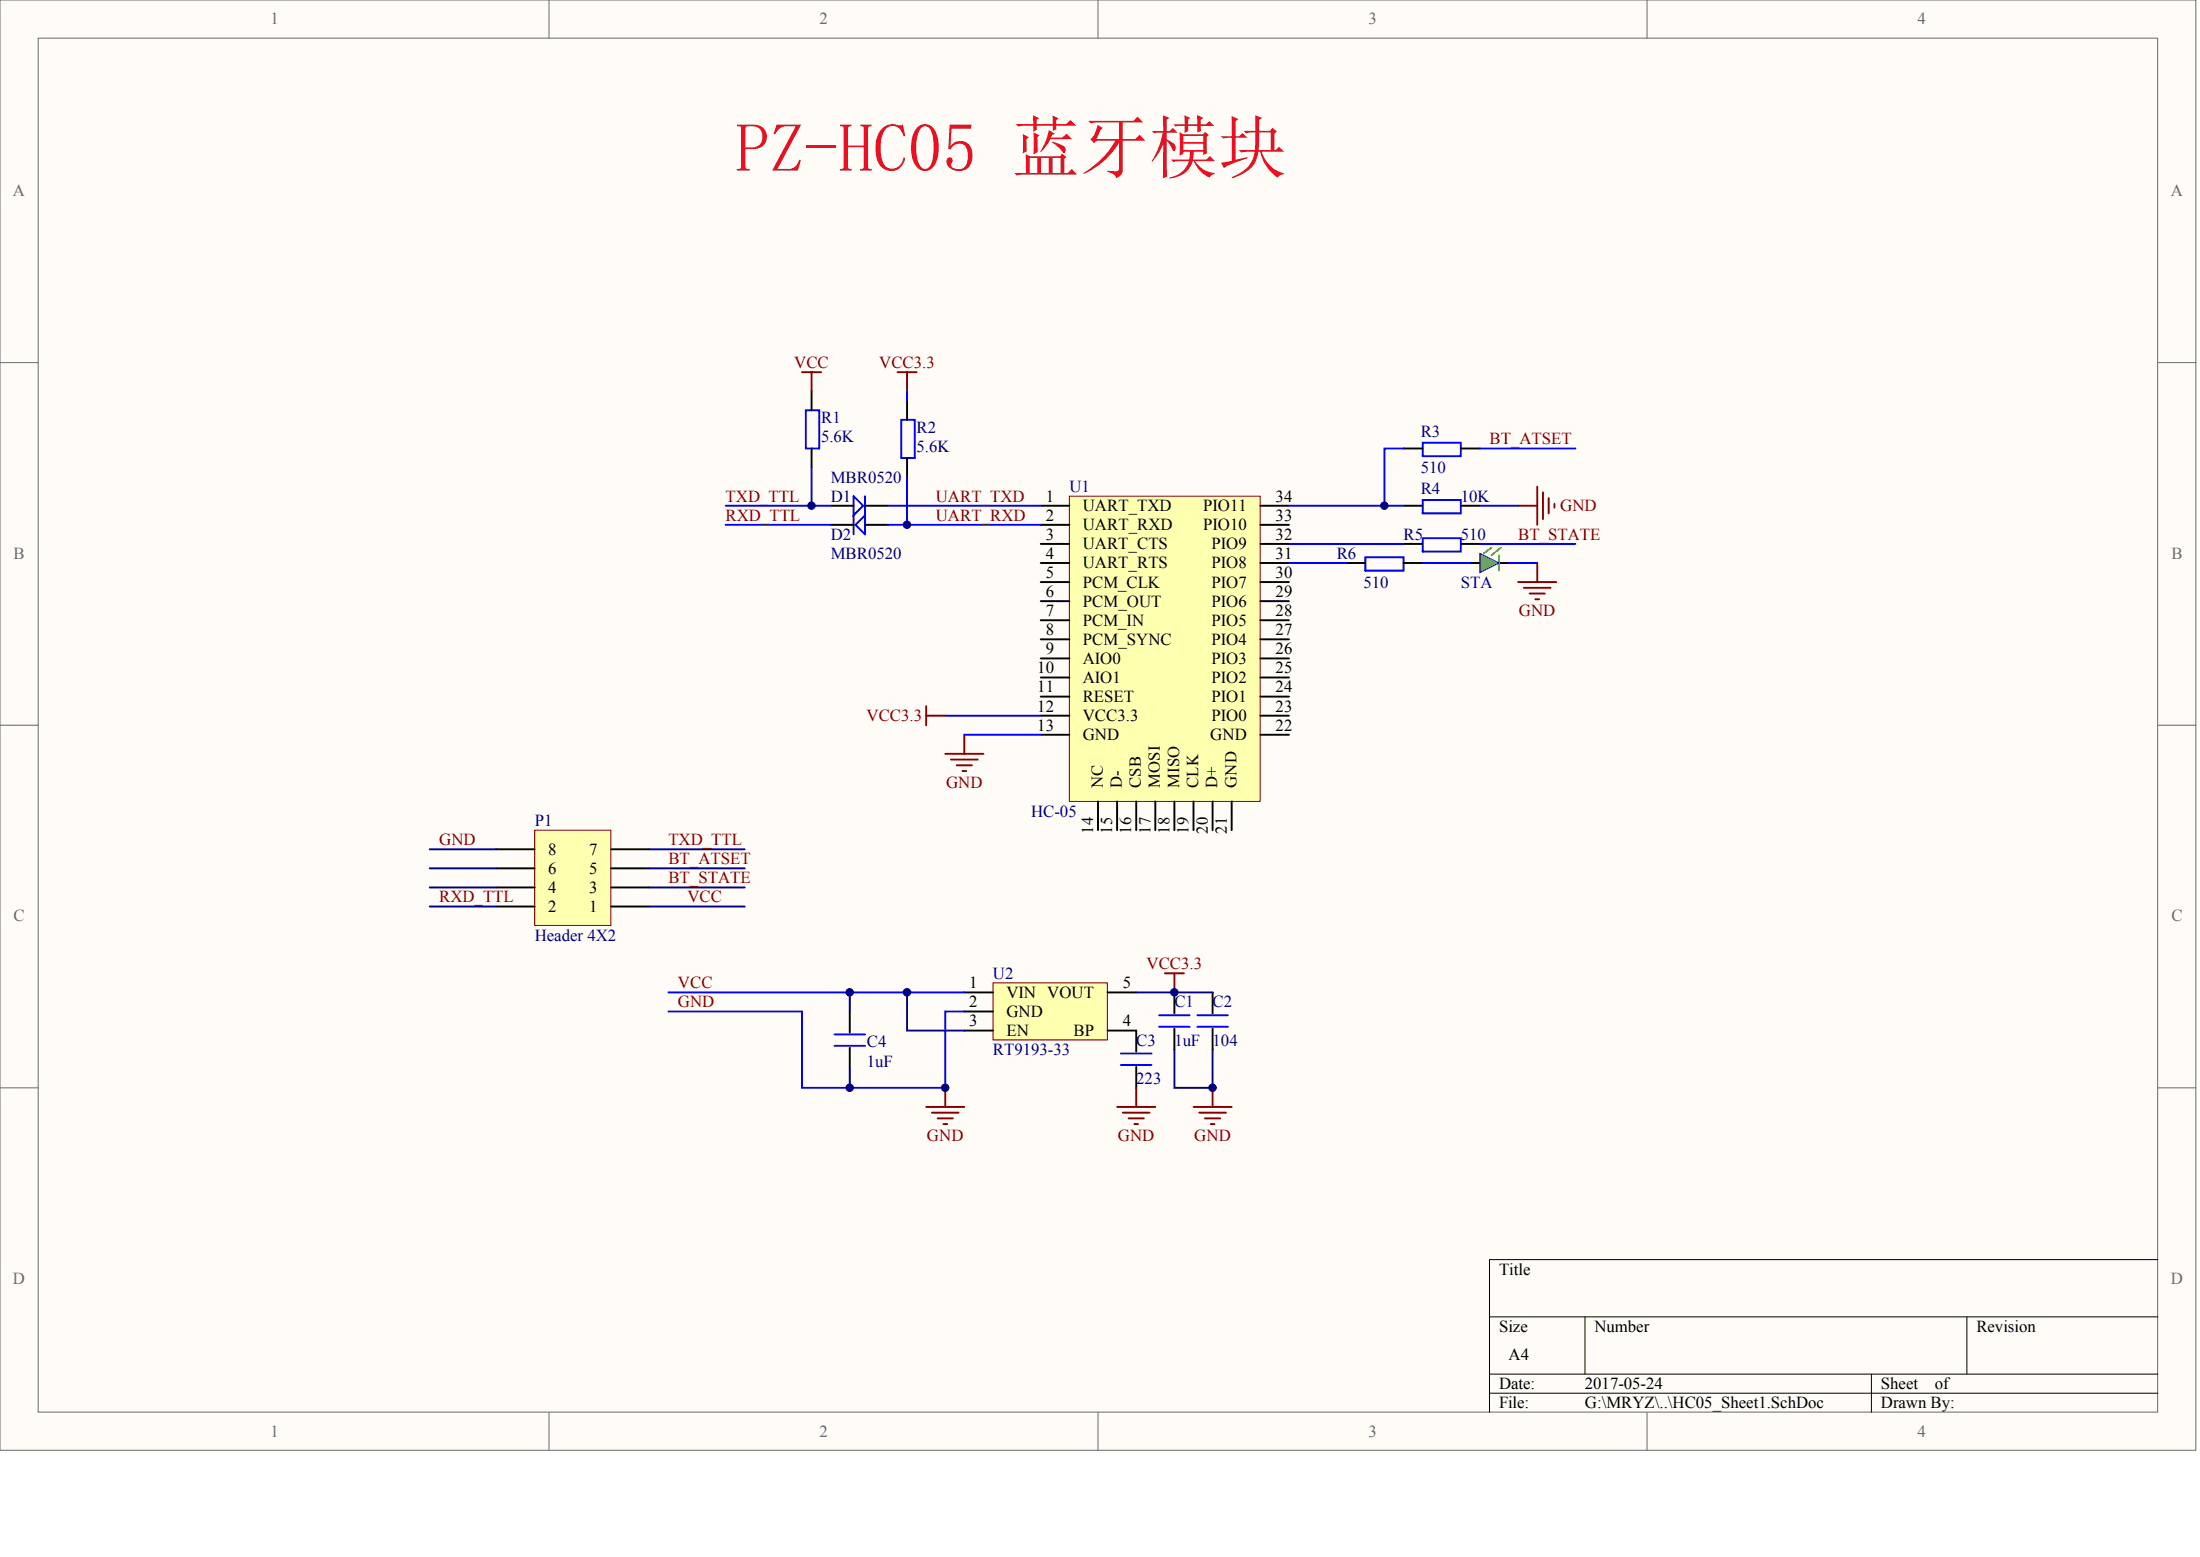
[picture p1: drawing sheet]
<svg xmlns="http://www.w3.org/2000/svg" width="840mm" height="594mm" viewBox="0 0 840 594" stroke-linecap="round" stroke-linejoin="round" font-family="sans-serif">
<g fill="#fffcf8" stroke="#696969" stroke-width=".38">
<path d="M0 0h838v553.4h-838z"/>
<path d="M14.6 14.6h808.8v524.2h-808.8z"/>
</g>
<path d="M209.5 0v14.6M419 0v14.6M628.6 0v14.6M0 138.4h14.6M823.5 138.4h14.6M0 276.7h14.6M823.5 276.7h14.6M0 415.1h14.6M823.5 415.1h14.6M209.5 538.9v14.5M419 538.9v14.5M628.6 538.9v14.5" fill="none" stroke="#696969" stroke-width=".38"/>
<path d="M823.5 480.6h-255.1v58.3M568.4 502.5h255.1M604.9 502.5v21.8M750.6 502.5v21.8M568.4 524.3h255.1M568.4 531.6h255.1M714.2 524.3v14.6" fill="none" stroke="#000" stroke-width=".38"/>
<path d="M408.1 189.3h72.8v116.5h-72.8z" fill="#ffffb0" stroke="#800000" stroke-width=".38"/>
<g fill="none" stroke="#000" stroke-width=".73">
<path d="M309.7 149.3v7.3M346.2 152.9v7.3M309.7 171.1v7.3M346.2 174.8v7.2M535.7 171.1h7.2M557.5 171.1h7.3M317 193h8.8M330.1 193h8.8M397.2 193h10.9M481 193h10.9M535.7 193h7.2M557.5 193h7.3"/>
<path d="M317 200.3h8.8M330.1 200.3h8.8M397.2 200.3h10.9M397.2 207.5h10.9M397.2 214.8h10.9M481 200.3h10.9M481 207.5h10.9M481 214.8h10.9M513.8 214.8h7.3M535.7 207.5h7.2M535.7 214.8h7.2M557.5 207.5h7.3"/>
<path d="M397.2 222.1h10.9M397.2 229.4h10.9M397.2 236.7h10.9M481 222.1h10.9M481 229.4h10.9M481 236.7h10.9M397.2 243.9h10.9M397.2 251.2h10.9M397.2 258.5h10.9M481 243.9h10.9M481 251.2h10.9M481 258.5h10.9"/>
<path d="M397.2 265.8h10.9M397.2 273.1h10.9M481 265.8h10.9M481 273.1h10.9M397.2 280.4h10.9M481 280.4h10.9M419 305.8v11M426.3 305.8v11M433.6 305.8v11M440.9 305.8v11M448.2 305.8v11M455.5 305.8v11"/>
<path d="M462.8 305.8v11M470.1 305.8v11M448.2 378.7v8M462.8 378.7v8M324.3 385.9v8.1M324.3 399.8v8M433.6 393.2v8M448.2 392.5v8M462.8 392.5v8M433.6 407.1v8"/>
</g>
<g fill="none" stroke="#00f" stroke-width=".73">
<path d="M307.5 156.6h5.1v14.5h-5.1zM344 160.2h5.1v14.6h-5.1zM542.9 168.9h14.6v5.1h-14.6zM325.8 189.3l3.6 3.7-3.6 3.6zM325.8 196.6v7.3M330.1 189.3v7.3M542.9 190.8h14.6v5.1h-14.6zM326.5 200.3l3.6-3.7v7.3zM521.1 212.6h14.6v5.1h-14.6zM542.9 205.3h14.6v5.1h-14.6zM318.5 399h11.6M318.5 394.7h11.6"/>
<path d="M442.4 391.8h11.6M442.4 387.4h11.6M456.9 391.8h11.7M456.9 387.4h11.7M427.8 406.3h11.7M427.8 402h11.7"/>
</g>
<path d="M379 375h43.6v21.8h-43.6z" fill="#ffffb0" stroke="#800000" stroke-width=".38"/>
<path d="M561.2 214.8h3.6M572.1 214.8h3.6M368 378.7h11M422.7 378.7h10.9M368 385.9h11M368 393.2h11M422.7 393.2h10.9" fill="none" stroke="#000" stroke-width=".73"/>
<path d="M324.3 378.7v7.2M346.2 378.7v14.5h21.8M433.6 378.7h29.2M324.3 407.8v7.3M448.2 400.5v14.6h14.6v-14.6" fill="none" stroke="#000080" stroke-width=".73"/>
<g fill="none" stroke="#800000" stroke-width=".73">
<path d="M444.6 371.4h7.2M448.2 371.4v7.3M360.7 415.1v7.3M433.6 415.1v7.3M462.8 415.1v7.3M353.5 422.4h14.5M355.6 424.5h10.2M357.8 426.7h5.9M360 428.9h1.5M426.3 422.4h14.6M428.5 424.5h10.2M430.7 426.7h5.8"/>
<path d="M432.9 428.9h1.5M455.5 422.4h14.6M457.7 424.5h10.2M459.9 426.7h5.8M462 428.9h1.5"/>
</g>
<path d="M569.2 209l-2.9 2.2M572.1 211.9v5.8M572.8 209l-3.6 2.9" fill="none" stroke="#0f0" stroke-width=".73"/>
<path d="M564.8 211.2l7.3 3.6-7.3 3.7z" fill="#0f0" stroke="#00f" stroke-width=".38"/>
<g fill="none" stroke="#00f" stroke-width=".73">
<path d="M346.2 149.3v3.6M309.7 178.4v14.6M535.7 171.1h-7.3v21.9M564.8 171.1h36.4M276.9 193h40.1M338.9 193h58.3M346.2 182v18.3M491.9 193h43.8M564.8 193h14.6M276.9 200.3h40.1M338.9 200.3h58.3M491.9 207.5h43.8"/>
<path d="M491.9 214.8h21.9M542.9 214.8h18.3M564.8 207.5h36.4M575.7 214.8h11M360.7 273.1h36.5M368 280.4h29.2M255.1 378.7h112.9M255.1 385.9h51v29.2h54.6v-29.2h7.3"/>
</g>
<g fill="none" stroke="#800000" stroke-width=".73">
<path d="M306.1 142h7.3M309.7 142v7.3M342.5 142h7.3M346.2 142v7.3M579.4 193h7.3M586.7 185.7v14.6M588.9 187.9v10.2M591 190.1v5.8M593.2 192.2v1.5M586.7 214.8v7.3M579.4 222.1h14.6M581.6 224.3h10.2"/>
<path d="M583.8 226.5h5.8M585.9 228.7h1.5M353.5 269.4v7.3M353.5 273.1h7.2M360.7 287.6h14.6M362.9 289.8h10.2M365.1 292h5.8M367.3 294.2h1.5M368 280.4v7.2"/>
</g>
<path d="M204.1 316.8h29v36.3h-29z" fill="#ffffb0" stroke="#800000" stroke-width=".38"/>
<path d="M189.5 338.6h14.6M189.5 331.3h14.6M189.5 324h14.6M233.2 338.6h14.6M233.2 331.3h14.6M233.2 324h14.6M189.5 345.9h14.6M233.2 345.9h14.6" fill="none" stroke="#000" stroke-width=".73"/>
<path d="M164 338.6h25.5M164 331.3h25.5M164 324h25.5M247.8 338.6h36.4M247.8 331.3h36.4M247.8 324h36.4M164 345.9h25.5M247.8 345.9h36.4" fill="none" stroke="#000080" stroke-width=".73"/>
<g fill="#000080" stroke="#000080" stroke-width=".38">
<circle cx="309.7" cy="192.9" r="1.42"/>
<circle cx="324.3" cy="415" r="1.42"/>
<circle cx="324.3" cy="378.6" r="1.42"/>
<circle cx="346.1" cy="378.6" r="1.42"/>
<circle cx="346.1" cy="200.2" r="1.42"/>
<circle cx="360.7" cy="415" r="1.42"/>
<circle cx="448.2" cy="378.6" r="1.42"/>
<circle cx="462.7" cy="415" r="1.42"/>
<circle cx="528.3" cy="192.9" r="1.42"/>
</g>
<text font-size="26.2" fill="#ee0e22" x="280.6" y="65.5">PZ-HC05 蓝牙模块</text>
<g font-size="6.4" fill="#696969">
<text x="103.2" y="9.3">1</text>
<text x="312.7" y="9.3">2</text>
<text x="522.2" y="9.3">3</text>
<text x="731.8" y="9.3">4</text>
<text x="5" y="74.9">A</text>
<text x="828.5" y="74.9">A</text>
<text x="5.2" y="213.2">B</text>
<text x="828.7" y="213.2">B</text>
<text x="5.2" y="351.6">C</text>
<text x="828.7" y="351.6">C</text>
<text x="5" y="490">D</text>
<text x="828.5" y="490">D</text>
<text x="103.2" y="548.2">1</text>
<text x="312.7" y="548.2">2</text>
<text x="522.2" y="548.2">3</text>
<text x="731.8" y="548.2">4</text>
</g>
<g font-size="6.4" fill="#800000">
<text x="303.1" y="140.4">VCC</text>
<text x="335.5" y="140.4">VCC3.3</text>
<text x="568.4" y="169.6">BT_ATSET</text>
<text x="276.9" y="191.4">TXD_TTL</text>
<text x="357.1" y="191.4">UART_TXD</text>
<text x="595.4" y="195">GND</text>
<text x="276.9" y="198.7">RXD_TTL</text>
<text x="357.1" y="198.7">UART_RXD</text>
<text x="579.4" y="206">BT_STATE</text>
<text x="579.7" y="235.1">GND</text>
<text x="330.7" y="275.1">VCC3.3</text>
<text x="361" y="300.6">GND</text>
<text x="167.6" y="322.5">GND</text>
<text x="255.1" y="322.5">TXD_TTL</text>
<text x="255.1" y="329.8">BT_ATSET</text>
<text x="255.1" y="337">BT_STATE</text>
<text x="167.6" y="344.3">RXD_TTL</text>
<text x="262.4" y="344.3">VCC</text>
<text x="437.6" y="369.8">VCC3.3</text>
<text x="258.7" y="377.1">VCC</text>
<text x="258.7" y="384.4">GND</text>
<text x="353.8" y="435.3">GND</text>
<text x="426.6" y="435.3">GND</text>
<text x="455.8" y="435.3">GND</text>
</g>
<g font-size="6.4" fill="#000080">
<text x="313.4" y="161.5">R1</text>
<text x="349.8" y="165.2">R2</text>
<text x="542.2" y="166.6">R3</text>
<text x="313.4" y="168.8">5.6K</text>
<text x="349.8" y="172.5">5.6K</text>
<text x="317" y="184.1">MBR0520</text>
<text x="542.2" y="180.5">510</text>
<text x="317" y="191.4">D1</text>
<text x="408.1" y="187.8">U1</text>
<text x="542.2" y="188.5">R4</text>
<text x="557.5" y="191.4">10K</text>
<text x="317" y="206">D2</text>
<text x="535.7" y="206">R5</text>
<text x="557.5" y="206">510</text>
<text x="317" y="213.2">MBR0520</text>
<text x="510.1" y="213.2">R6</text>
<text x="520.3" y="224.2">510</text>
<text x="557.5" y="224.2">STA</text>
<text x="393.5" y="311.5">HC-05</text>
<text x="204.1" y="315.2">P1</text>
<text x="204.1" y="358.9">Header 4X2</text>
<text x="379" y="373.4">U2</text>
<text x="448.2" y="384.4">C1</text>
<text x="462.8" y="384.4">C2</text>
<text x="330.9" y="399.7">C4</text>
<text x="433.6" y="398.9">C3</text>
<text x="448.2" y="398.9">1uF</text>
<text x="462.8" y="398.9">104</text>
<text x="330.9" y="406.9">1uF</text>
<text x="379" y="402.6">RT9193-33</text>
<text x="433.6" y="413.5">223</text>
</g>
<g font-size="6.4">
<text x="399.1" y="191.4">1</text>
<text x="486.8" y="191.4">34</text>
<text x="413.2" y="195">UART_TXD</text>
<text x="459.1" y="195">PIO11</text>
<text x="399.1" y="198.7">2</text>
<text x="413.2" y="202.3">UART_RXD</text>
<text x="459.1" y="202.3">PIO10</text>
<text x="486.8" y="198.7">33</text>
<text x="399.1" y="206">3</text>
<text x="413.2" y="209.6">UART_CTS</text>
<text x="462.3" y="209.6">PIO9</text>
<text x="486.8" y="206">32</text>
<text x="399.1" y="213.2">4</text>
<text x="486.8" y="213.2">31</text>
<text x="399.1" y="220.5">5</text>
<text x="413.2" y="216.9">UART_RTS</text>
<text x="462.3" y="216.9">PIO8</text>
<text x="486.8" y="220.5">30</text>
<text x="399.1" y="227.8">6</text>
<text x="413.2" y="224.2">PCM_CLK</text>
<text x="462.3" y="224.2">PIO7</text>
<text x="486.8" y="227.8">29</text>
<text x="413.2" y="231.4">PCM_OUT</text>
<text x="462.3" y="231.4">PIO6</text>
<text x="399.1" y="235.1">7</text>
<text x="413.2" y="238.7">PCM_IN</text>
<text x="462.3" y="238.7">PIO5</text>
<text x="486.8" y="235.1">28</text>
<text x="399.1" y="242.4">8</text>
<text x="486.8" y="242.4">27</text>
<text x="399.1" y="249.7">9</text>
<text x="413.2" y="246">PCM_SYNC</text>
<text x="462.3" y="246">PIO4</text>
<text x="486.8" y="249.7">26</text>
<text x="395.9" y="256.9">10</text>
<text x="413.2" y="253.3">AIO0</text>
<text x="462.3" y="253.3">PIO3</text>
<text x="486.8" y="256.9">25</text>
<text x="413.2" y="260.6">AIO1</text>
<text x="462.3" y="260.6">PIO2</text>
<text x="395.9" y="264.2">11</text>
<text x="413.2" y="267.9">RESET</text>
<text x="462.3" y="267.9">PIO1</text>
<text x="486.8" y="264.2">24</text>
<text x="395.9" y="271.5">12</text>
<text x="413.2" y="275.1">VCC3.3</text>
<text x="462.3" y="275.1">PIO0</text>
<text x="486.8" y="271.5">23</text>
<text x="395.9" y="278.8">13</text>
<text x="486.8" y="278.8">22</text>
<text x="413.2" y="282.4">GND</text>
<text x="461.9" y="282.4">GND</text>
<text x="209.2" y="326.1">8</text>
<text x="224.9" y="326.1">7</text>
<text x="209.2" y="333.4">6</text>
<text x="224.9" y="333.4">5</text>
<text x="209.2" y="340.7">4</text>
<text x="224.9" y="340.7">3</text>
<text x="209.2" y="348">2</text>
<text x="224.9" y="348">1</text>
<text x="369.9" y="377.1">1</text>
<text x="428.5" y="377.1">5</text>
<text x="384.1" y="380.7">VIN VOUT</text>
<text x="369.9" y="384.4">2</text>
<text x="384.1" y="388">GND</text>
<text x="369.9" y="391.7">3</text>
<text x="384.1" y="395.3">EN</text>
<text x="409.6" y="395.3">BP</text>
<text x="428.5" y="391.7">4</text>
<text x="572.1" y="486.3">Title</text>
<text x="572.1" y="508.2">Size</text>
<text x="608.5" y="508.2">Number</text>
<text x="754.3" y="508.2">Revision</text>
<text x="575.7" y="519.1">A4</text>
<text x="572.1" y="530">Date:</text>
<text x="604.9" y="530">2017-05-24</text>
<text x="717.8" y="530">Sheet</text>
<text x="738.4" y="530">of</text>
<text x="572.1" y="537.3">File:</text>
<text x="604.9" y="537.3">G:\MRYZ\..\HC05_Sheet1.SchDoc</text>
<text x="717.8" y="537.3">Drawn By:</text>
</g>
<g font-size="6.3">
<text x="420.8" y="300.7" transform="rotate(-90 420.8 300.7)">NC</text>
<text x="428.1" y="300.7" transform="rotate(-90 428.1 300.7)">D-</text>
<text x="435.4" y="300.7" transform="rotate(-90 435.4 300.7)">CSB</text>
<text x="442.7" y="300.7" transform="rotate(-90 442.7 300.7)">MOSI</text>
<text x="450" y="300.7" transform="rotate(-90 450 300.7)">MISO</text>
<text x="457.3" y="300.7" transform="rotate(-90 457.3 300.7)">CLK</text>
<text x="464.6" y="300.7" transform="rotate(-90 464.6 300.7)">D+</text>
<text x="471.8" y="300.7" transform="rotate(-90 471.8 300.7)">GND</text>
<text x="417.2" y="318.2" transform="rotate(-90 417.2 318.2)">14</text>
<text x="424.5" y="318.2" transform="rotate(-90 424.5 318.2)">15</text>
<text x="431.8" y="318.2" transform="rotate(-90 431.8 318.2)">16</text>
<text x="439.1" y="318.2" transform="rotate(-90 439.1 318.2)">17</text>
<text x="446.3" y="318.2" transform="rotate(-90 446.3 318.2)">18</text>
<text x="453.6" y="318.2" transform="rotate(-90 453.6 318.2)">19</text>
<text x="460.9" y="318.2" transform="rotate(-90 460.9 318.2)">20</text>
<text x="468.2" y="318.2" transform="rotate(-90 468.2 318.2)">21</text>
</g>
</svg>
